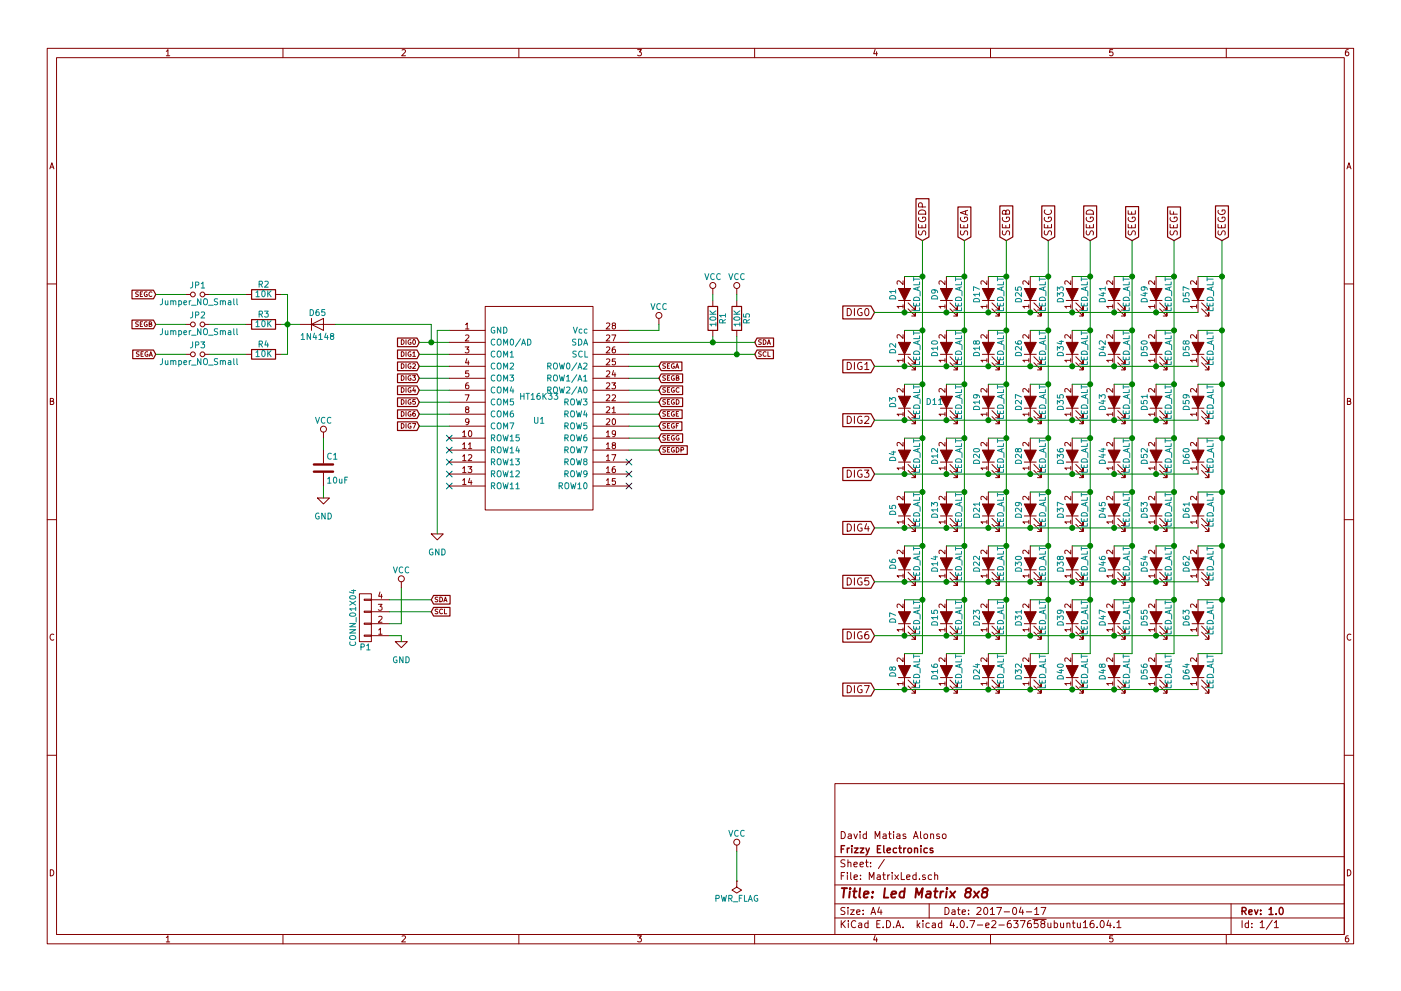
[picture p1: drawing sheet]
EESchema Schematic File Version 2
LIBS:power
LIBS:device
LIBS:transistors
LIBS:conn
LIBS:linear
LIBS:regul
LIBS:74xx
LIBS:cmos4000
LIBS:adc-dac
LIBS:memory
LIBS:xilinx
LIBS:microcontrollers
LIBS:dsp
LIBS:microchip
LIBS:analog_switches
LIBS:motorola
LIBS:texas
LIBS:intel
LIBS:audio
LIBS:interface
LIBS:digital-audio
LIBS:philips
LIBS:display
LIBS:cypress
LIBS:siliconi
LIBS:opto
LIBS:atmel
LIBS:contrib
LIBS:valves
LIBS:74xgxx
LIBS:ac-dc
LIBS:actel
LIBS:allegro
LIBS:Altera
LIBS:analog_devices
LIBS:battery_management
LIBS:bbd
LIBS:bosch
LIBS:brooktre
LIBS:cmos_ieee
LIBS:dc-dc
LIBS:diode
LIBS:elec-unifil
LIBS:ESD_Protection
LIBS:ftdi
LIBS:gennum
LIBS:graphic
LIBS:hc11
LIBS:ir
LIBS:L9110
LIBS:Lattice
LIBS:logo
LIBS:maxim
LIBS:mechanical
LIBS:microchip_dspic33dsc
LIBS:microchip_pic10mcu
LIBS:microchip_pic12mcu
LIBS:microchip_pic16mcu
LIBS:microchip_pic18mcu
LIBS:microchip_pic32mcu
LIBS:motor_drivers
LIBS:motors
LIBS:msp430
LIBS:nordicsemi
LIBS:nxp_armmcu
LIBS:onsemi
LIBS:Oscillators
LIBS:powerint
LIBS:Power_Management
LIBS:pspice
LIBS:references
LIBS:relays
LIBS:rfcom
LIBS:sensors
LIBS:silabs
LIBS:stm8
LIBS:stm32
LIBS:supertex
LIBS:switches
LIBS:transf
LIBS:ttl_ieee
LIBS:video
LIBS:wiznet
LIBS:Worldsemi
LIBS:Xicor
LIBS:zetex
LIBS:Zilog
LIBS:max
LIBS:LargeKickstarter
LIBS:MatrixLed-cache
EELAYER 25 0
EELAYER END
$Descr A4 11693 8268
encoding utf-8
Sheet 1 1
Title "Led Matrix 8x8"
Date "2017-04-17"
Rev "1.0"
Comp "Frizzy Electronics"
Comment1 "David Matias Alonso"
Comment2 ""
Comment3 ""
Comment4 ""
$EndDescr
$Comp
L LED_ALT D1
U 1 1
P 7550 2450
F 0 "D1" H 7550 2550 50  0000 C CNN
F 1 "LED_ALT" H 7550 2350 50  0000 C CNN
F 2 "lib_fp:LED_0603" H 7550 2450 50  0001 C CNN
F 3 "" H 7550 2450 50  0001 C CNN
	1    7550 2450
	0    -1   -1   0   
$EndComp
$Comp
L LED_ALT D9
U 1 1
P 7900 2450
F 0 "D9" H 7900 2550 50  0000 C CNN
F 1 "LED_ALT" H 7900 2350 50  0000 C CNN
F 2 "lib_fp:LED_0603" H 7900 2450 50  0001 C CNN
F 3 "" H 7900 2450 50  0001 C CNN
	1    7900 2450
	0    -1   -1   0   
$EndComp
$Comp
L LED_ALT D17
U 1 1
P 8250 2450
F 0 "D17" H 8250 2550 50  0000 C CNN
F 1 "LED_ALT" H 8250 2350 50  0000 C CNN
F 2 "lib_fp:LED_0603" H 8250 2450 50  0001 C CNN
F 3 "" H 8250 2450 50  0001 C CNN
	1    8250 2450
	0    -1   -1   0   
$EndComp
$Comp
L LED_ALT D25
U 1 1
P 8600 2450
F 0 "D25" H 8600 2550 50  0000 C CNN
F 1 "LED_ALT" H 8600 2350 50  0000 C CNN
F 2 "lib_fp:LED_0603" H 8600 2450 50  0001 C CNN
F 3 "" H 8600 2450 50  0001 C CNN
	1    8600 2450
	0    -1   -1   0   
$EndComp
$Comp
L LED_ALT D33
U 1 1
P 8950 2450
F 0 "D33" H 8950 2550 50  0000 C CNN
F 1 "LED_ALT" H 8950 2350 50  0000 C CNN
F 2 "lib_fp:LED_0603" H 8950 2450 50  0001 C CNN
F 3 "" H 8950 2450 50  0001 C CNN
	1    8950 2450
	0    -1   -1   0   
$EndComp
$Comp
L LED_ALT D41
U 1 1
P 9300 2450
F 0 "D41" H 9300 2550 50  0000 C CNN
F 1 "LED_ALT" H 9300 2350 50  0000 C CNN
F 2 "lib_fp:LED_0603" H 9300 2450 50  0001 C CNN
F 3 "" H 9300 2450 50  0001 C CNN
	1    9300 2450
	0    -1   -1   0   
$EndComp
$Comp
L LED_ALT D49
U 1 1
P 9650 2450
F 0 "D49" H 9650 2550 50  0000 C CNN
F 1 "LED_ALT" H 9650 2350 50  0000 C CNN
F 2 "lib_fp:LED_0603" H 9650 2450 50  0001 C CNN
F 3 "" H 9650 2450 50  0001 C CNN
	1    9650 2450
	0    -1   -1   0   
$EndComp
$Comp
L LED_ALT D57
U 1 1
P 10000 2450
F 0 "D57" H 10000 2550 50  0000 C CNN
F 1 "LED_ALT" H 10000 2350 50  0000 C CNN
F 2 "lib_fp:LED_0603" H 10000 2450 50  0001 C CNN
F 3 "" H 10000 2450 50  0001 C CNN
	1    10000 2450
	0    -1   -1   0   
$EndComp
$Comp
L LED_ALT D2
U 1 1
P 7550 2900
F 0 "D2" H 7550 3000 50  0000 C CNN
F 1 "LED_ALT" H 7550 2800 50  0000 C CNN
F 2 "lib_fp:LED_0603" H 7550 2900 50  0001 C CNN
F 3 "" H 7550 2900 50  0001 C CNN
	1    7550 2900
	0    -1   -1   0   
$EndComp
$Comp
L LED_ALT D10
U 1 1
P 7900 2900
F 0 "D10" H 7900 3000 50  0000 C CNN
F 1 "LED_ALT" H 7900 2800 50  0000 C CNN
F 2 "lib_fp:LED_0603" H 7900 2900 50  0001 C CNN
F 3 "" H 7900 2900 50  0001 C CNN
	1    7900 2900
	0    -1   -1   0   
$EndComp
$Comp
L LED_ALT D18
U 1 1
P 8250 2900
F 0 "D18" H 8250 3000 50  0000 C CNN
F 1 "LED_ALT" H 8250 2800 50  0000 C CNN
F 2 "lib_fp:LED_0603" H 8250 2900 50  0001 C CNN
F 3 "" H 8250 2900 50  0001 C CNN
	1    8250 2900
	0    -1   -1   0   
$EndComp
$Comp
L LED_ALT D26
U 1 1
P 8600 2900
F 0 "D26" H 8600 3000 50  0000 C CNN
F 1 "LED_ALT" H 8600 2800 50  0000 C CNN
F 2 "lib_fp:LED_0603" H 8600 2900 50  0001 C CNN
F 3 "" H 8600 2900 50  0001 C CNN
	1    8600 2900
	0    -1   -1   0   
$EndComp
$Comp
L LED_ALT D34
U 1 1
P 8950 2900
F 0 "D34" H 8950 3000 50  0000 C CNN
F 1 "LED_ALT" H 8950 2800 50  0000 C CNN
F 2 "lib_fp:LED_0603" H 8950 2900 50  0001 C CNN
F 3 "" H 8950 2900 50  0001 C CNN
	1    8950 2900
	0    -1   -1   0   
$EndComp
$Comp
L LED_ALT D42
U 1 1
P 9300 2900
F 0 "D42" H 9300 3000 50  0000 C CNN
F 1 "LED_ALT" H 9300 2800 50  0000 C CNN
F 2 "lib_fp:LED_0603" H 9300 2900 50  0001 C CNN
F 3 "" H 9300 2900 50  0001 C CNN
	1    9300 2900
	0    -1   -1   0   
$EndComp
$Comp
L LED_ALT D50
U 1 1
P 9650 2900
F 0 "D50" H 9650 3000 50  0000 C CNN
F 1 "LED_ALT" H 9650 2800 50  0000 C CNN
F 2 "lib_fp:LED_0603" H 9650 2900 50  0001 C CNN
F 3 "" H 9650 2900 50  0001 C CNN
	1    9650 2900
	0    -1   -1   0   
$EndComp
$Comp
L LED_ALT D58
U 1 1
P 10000 2900
F 0 "D58" H 10000 3000 50  0000 C CNN
F 1 "LED_ALT" H 10000 2800 50  0000 C CNN
F 2 "lib_fp:LED_0603" H 10000 2900 50  0001 C CNN
F 3 "" H 10000 2900 50  0001 C CNN
	1    10000 2900
	0    -1   -1   0   
$EndComp
$Comp
L LED_ALT D3
U 1 1
P 7550 3350
F 0 "D3" H 7550 3450 50  0000 C CNN
F 1 "LED_ALT" H 7550 3250 50  0000 C CNN
F 2 "lib_fp:LED_0603" H 7550 3350 50  0001 C CNN
F 3 "" H 7550 3350 50  0001 C CNN
	1    7550 3350
	0    -1   -1   0   
$EndComp
$Comp
L LED_ALT D11
U 1 1
P 7900 3350
F 0 "D11" V 7900 3450 50  0000 C CNN
F 1 "LED_ALT" H 7900 3250 50  0000 C CNN
F 2 "lib_fp:LED_0603" H 7900 3350 50  0001 C CNN
F 3 "" H 7900 3350 50  0001 C CNN
	1    7900 3350
	0    -1   -1   0   
$EndComp
$Comp
L LED_ALT D19
U 1 1
P 8250 3350
F 0 "D19" H 8250 3450 50  0000 C CNN
F 1 "LED_ALT" H 8250 3250 50  0000 C CNN
F 2 "lib_fp:LED_0603" H 8250 3350 50  0001 C CNN
F 3 "" H 8250 3350 50  0001 C CNN
	1    8250 3350
	0    -1   -1   0   
$EndComp
$Comp
L LED_ALT D27
U 1 1
P 8600 3350
F 0 "D27" H 8600 3450 50  0000 C CNN
F 1 "LED_ALT" H 8600 3250 50  0000 C CNN
F 2 "lib_fp:LED_0603" H 8600 3350 50  0001 C CNN
F 3 "" H 8600 3350 50  0001 C CNN
	1    8600 3350
	0    -1   -1   0   
$EndComp
$Comp
L LED_ALT D35
U 1 1
P 8950 3350
F 0 "D35" H 8950 3450 50  0000 C CNN
F 1 "LED_ALT" H 8950 3250 50  0000 C CNN
F 2 "lib_fp:LED_0603" H 8950 3350 50  0001 C CNN
F 3 "" H 8950 3350 50  0001 C CNN
	1    8950 3350
	0    -1   -1   0   
$EndComp
$Comp
L LED_ALT D43
U 1 1
P 9300 3350
F 0 "D43" H 9300 3450 50  0000 C CNN
F 1 "LED_ALT" H 9300 3250 50  0000 C CNN
F 2 "lib_fp:LED_0603" H 9300 3350 50  0001 C CNN
F 3 "" H 9300 3350 50  0001 C CNN
	1    9300 3350
	0    -1   -1   0   
$EndComp
$Comp
L LED_ALT D51
U 1 1
P 9650 3350
F 0 "D51" H 9650 3450 50  0000 C CNN
F 1 "LED_ALT" H 9650 3250 50  0000 C CNN
F 2 "lib_fp:LED_0603" H 9650 3350 50  0001 C CNN
F 3 "" H 9650 3350 50  0001 C CNN
	1    9650 3350
	0    -1   -1   0   
$EndComp
$Comp
L LED_ALT D59
U 1 1
P 10000 3350
F 0 "D59" H 10000 3450 50  0000 C CNN
F 1 "LED_ALT" H 10000 3250 50  0000 C CNN
F 2 "lib_fp:LED_0603" H 10000 3350 50  0001 C CNN
F 3 "" H 10000 3350 50  0001 C CNN
	1    10000 3350
	0    -1   -1   0   
$EndComp
$Comp
L LED_ALT D4
U 1 1
P 7550 3800
F 0 "D4" H 7550 3900 50  0000 C CNN
F 1 "LED_ALT" H 7550 3700 50  0000 C CNN
F 2 "lib_fp:LED_0603" H 7550 3800 50  0001 C CNN
F 3 "" H 7550 3800 50  0001 C CNN
	1    7550 3800
	0    -1   -1   0   
$EndComp
$Comp
L LED_ALT D12
U 1 1
P 7900 3800
F 0 "D12" H 7900 3900 50  0000 C CNN
F 1 "LED_ALT" H 7900 3700 50  0000 C CNN
F 2 "lib_fp:LED_0603" H 7900 3800 50  0001 C CNN
F 3 "" H 7900 3800 50  0001 C CNN
	1    7900 3800
	0    -1   -1   0   
$EndComp
$Comp
L LED_ALT D20
U 1 1
P 8250 3800
F 0 "D20" H 8250 3900 50  0000 C CNN
F 1 "LED_ALT" H 8250 3700 50  0000 C CNN
F 2 "lib_fp:LED_0603" H 8250 3800 50  0001 C CNN
F 3 "" H 8250 3800 50  0001 C CNN
	1    8250 3800
	0    -1   -1   0   
$EndComp
$Comp
L LED_ALT D28
U 1 1
P 8600 3800
F 0 "D28" H 8600 3900 50  0000 C CNN
F 1 "LED_ALT" H 8600 3700 50  0000 C CNN
F 2 "lib_fp:LED_0603" H 8600 3800 50  0001 C CNN
F 3 "" H 8600 3800 50  0001 C CNN
	1    8600 3800
	0    -1   -1   0   
$EndComp
$Comp
L LED_ALT D36
U 1 1
P 8950 3800
F 0 "D36" H 8950 3900 50  0000 C CNN
F 1 "LED_ALT" H 8950 3700 50  0000 C CNN
F 2 "lib_fp:LED_0603" H 8950 3800 50  0001 C CNN
F 3 "" H 8950 3800 50  0001 C CNN
	1    8950 3800
	0    -1   -1   0   
$EndComp
$Comp
L LED_ALT D44
U 1 1
P 9300 3800
F 0 "D44" H 9300 3900 50  0000 C CNN
F 1 "LED_ALT" H 9300 3700 50  0000 C CNN
F 2 "lib_fp:LED_0603" H 9300 3800 50  0001 C CNN
F 3 "" H 9300 3800 50  0001 C CNN
	1    9300 3800
	0    -1   -1   0   
$EndComp
$Comp
L LED_ALT D52
U 1 1
P 9650 3800
F 0 "D52" H 9650 3900 50  0000 C CNN
F 1 "LED_ALT" H 9650 3700 50  0000 C CNN
F 2 "lib_fp:LED_0603" H 9650 3800 50  0001 C CNN
F 3 "" H 9650 3800 50  0001 C CNN
	1    9650 3800
	0    -1   -1   0   
$EndComp
$Comp
L LED_ALT D60
U 1 1
P 10000 3800
F 0 "D60" H 10000 3900 50  0000 C CNN
F 1 "LED_ALT" H 10000 3700 50  0000 C CNN
F 2 "lib_fp:LED_0603" H 10000 3800 50  0001 C CNN
F 3 "" H 10000 3800 50  0001 C CNN
	1    10000 3800
	0    -1   -1   0   
$EndComp
$Comp
L LED_ALT D5
U 1 1
P 7550 4250
F 0 "D5" H 7550 4350 50  0000 C CNN
F 1 "LED_ALT" H 7550 4150 50  0000 C CNN
F 2 "lib_fp:LED_0603" H 7550 4250 50  0001 C CNN
F 3 "" H 7550 4250 50  0001 C CNN
	1    7550 4250
	0    -1   -1   0   
$EndComp
$Comp
L LED_ALT D13
U 1 1
P 7900 4250
F 0 "D13" H 7900 4350 50  0000 C CNN
F 1 "LED_ALT" H 7900 4150 50  0000 C CNN
F 2 "lib_fp:LED_0603" H 7900 4250 50  0001 C CNN
F 3 "" H 7900 4250 50  0001 C CNN
	1    7900 4250
	0    -1   -1   0   
$EndComp
$Comp
L LED_ALT D21
U 1 1
P 8250 4250
F 0 "D21" H 8250 4350 50  0000 C CNN
F 1 "LED_ALT" H 8250 4150 50  0000 C CNN
F 2 "lib_fp:LED_0603" H 8250 4250 50  0001 C CNN
F 3 "" H 8250 4250 50  0001 C CNN
	1    8250 4250
	0    -1   -1   0   
$EndComp
$Comp
L LED_ALT D29
U 1 1
P 8600 4250
F 0 "D29" H 8600 4350 50  0000 C CNN
F 1 "LED_ALT" H 8600 4150 50  0000 C CNN
F 2 "lib_fp:LED_0603" H 8600 4250 50  0001 C CNN
F 3 "" H 8600 4250 50  0001 C CNN
	1    8600 4250
	0    -1   -1   0   
$EndComp
$Comp
L LED_ALT D37
U 1 1
P 8950 4250
F 0 "D37" H 8950 4350 50  0000 C CNN
F 1 "LED_ALT" H 8950 4150 50  0000 C CNN
F 2 "lib_fp:LED_0603" H 8950 4250 50  0001 C CNN
F 3 "" H 8950 4250 50  0001 C CNN
	1    8950 4250
	0    -1   -1   0   
$EndComp
$Comp
L LED_ALT D45
U 1 1
P 9300 4250
F 0 "D45" H 9300 4350 50  0000 C CNN
F 1 "LED_ALT" H 9300 4150 50  0000 C CNN
F 2 "lib_fp:LED_0603" H 9300 4250 50  0001 C CNN
F 3 "" H 9300 4250 50  0001 C CNN
	1    9300 4250
	0    -1   -1   0   
$EndComp
$Comp
L LED_ALT D53
U 1 1
P 9650 4250
F 0 "D53" H 9650 4350 50  0000 C CNN
F 1 "LED_ALT" H 9650 4150 50  0000 C CNN
F 2 "lib_fp:LED_0603" H 9650 4250 50  0001 C CNN
F 3 "" H 9650 4250 50  0001 C CNN
	1    9650 4250
	0    -1   -1   0   
$EndComp
$Comp
L LED_ALT D61
U 1 1
P 10000 4250
F 0 "D61" H 10000 4350 50  0000 C CNN
F 1 "LED_ALT" H 10000 4150 50  0000 C CNN
F 2 "lib_fp:LED_0603" H 10000 4250 50  0001 C CNN
F 3 "" H 10000 4250 50  0001 C CNN
	1    10000 4250
	0    -1   -1   0   
$EndComp
$Comp
L LED_ALT D6
U 1 1
P 7550 4700
F 0 "D6" H 7550 4800 50  0000 C CNN
F 1 "LED_ALT" H 7550 4600 50  0000 C CNN
F 2 "lib_fp:LED_0603" H 7550 4700 50  0001 C CNN
F 3 "" H 7550 4700 50  0001 C CNN
	1    7550 4700
	0    -1   -1   0   
$EndComp
$Comp
L LED_ALT D14
U 1 1
P 7900 4700
F 0 "D14" H 7900 4800 50  0000 C CNN
F 1 "LED_ALT" H 7900 4600 50  0000 C CNN
F 2 "lib_fp:LED_0603" H 7900 4700 50  0001 C CNN
F 3 "" H 7900 4700 50  0001 C CNN
	1    7900 4700
	0    -1   -1   0   
$EndComp
$Comp
L LED_ALT D22
U 1 1
P 8250 4700
F 0 "D22" H 8250 4800 50  0000 C CNN
F 1 "LED_ALT" H 8250 4600 50  0000 C CNN
F 2 "lib_fp:LED_0603" H 8250 4700 50  0001 C CNN
F 3 "" H 8250 4700 50  0001 C CNN
	1    8250 4700
	0    -1   -1   0   
$EndComp
$Comp
L LED_ALT D30
U 1 1
P 8600 4700
F 0 "D30" H 8600 4800 50  0000 C CNN
F 1 "LED_ALT" H 8600 4600 50  0000 C CNN
F 2 "lib_fp:LED_0603" H 8600 4700 50  0001 C CNN
F 3 "" H 8600 4700 50  0001 C CNN
	1    8600 4700
	0    -1   -1   0   
$EndComp
$Comp
L LED_ALT D38
U 1 1
P 8950 4700
F 0 "D38" H 8950 4800 50  0000 C CNN
F 1 "LED_ALT" H 8950 4600 50  0000 C CNN
F 2 "lib_fp:LED_0603" H 8950 4700 50  0001 C CNN
F 3 "" H 8950 4700 50  0001 C CNN
	1    8950 4700
	0    -1   -1   0   
$EndComp
$Comp
L LED_ALT D46
U 1 1
P 9300 4700
F 0 "D46" H 9300 4800 50  0000 C CNN
F 1 "LED_ALT" H 9300 4600 50  0000 C CNN
F 2 "lib_fp:LED_0603" H 9300 4700 50  0001 C CNN
F 3 "" H 9300 4700 50  0001 C CNN
	1    9300 4700
	0    -1   -1   0   
$EndComp
$Comp
L LED_ALT D54
U 1 1
P 9650 4700
F 0 "D54" H 9650 4800 50  0000 C CNN
F 1 "LED_ALT" H 9650 4600 50  0000 C CNN
F 2 "lib_fp:LED_0603" H 9650 4700 50  0001 C CNN
F 3 "" H 9650 4700 50  0001 C CNN
	1    9650 4700
	0    -1   -1   0   
$EndComp
$Comp
L LED_ALT D62
U 1 1
P 10000 4700
F 0 "D62" H 10000 4800 50  0000 C CNN
F 1 "LED_ALT" H 10000 4600 50  0000 C CNN
F 2 "lib_fp:LED_0603" H 10000 4700 50  0001 C CNN
F 3 "" H 10000 4700 50  0001 C CNN
	1    10000 4700
	0    -1   -1   0   
$EndComp
$Comp
L LED_ALT D7
U 1 1
P 7550 5150
F 0 "D7" H 7550 5250 50  0000 C CNN
F 1 "LED_ALT" H 7550 5050 50  0000 C CNN
F 2 "lib_fp:LED_0603" H 7550 5150 50  0001 C CNN
F 3 "" H 7550 5150 50  0001 C CNN
	1    7550 5150
	0    -1   -1   0   
$EndComp
$Comp
L LED_ALT D15
U 1 1
P 7900 5150
F 0 "D15" H 7900 5250 50  0000 C CNN
F 1 "LED_ALT" H 7900 5050 50  0000 C CNN
F 2 "lib_fp:LED_0603" H 7900 5150 50  0001 C CNN
F 3 "" H 7900 5150 50  0001 C CNN
	1    7900 5150
	0    -1   -1   0   
$EndComp
$Comp
L LED_ALT D23
U 1 1
P 8250 5150
F 0 "D23" H 8250 5250 50  0000 C CNN
F 1 "LED_ALT" H 8250 5050 50  0000 C CNN
F 2 "lib_fp:LED_0603" H 8250 5150 50  0001 C CNN
F 3 "" H 8250 5150 50  0001 C CNN
	1    8250 5150
	0    -1   -1   0   
$EndComp
$Comp
L LED_ALT D31
U 1 1
P 8600 5150
F 0 "D31" H 8600 5250 50  0000 C CNN
F 1 "LED_ALT" H 8600 5050 50  0000 C CNN
F 2 "lib_fp:LED_0603" H 8600 5150 50  0001 C CNN
F 3 "" H 8600 5150 50  0001 C CNN
	1    8600 5150
	0    -1   -1   0   
$EndComp
$Comp
L LED_ALT D39
U 1 1
P 8950 5150
F 0 "D39" H 8950 5250 50  0000 C CNN
F 1 "LED_ALT" H 8950 5050 50  0000 C CNN
F 2 "lib_fp:LED_0603" H 8950 5150 50  0001 C CNN
F 3 "" H 8950 5150 50  0001 C CNN
	1    8950 5150
	0    -1   -1   0   
$EndComp
$Comp
L LED_ALT D47
U 1 1
P 9300 5150
F 0 "D47" H 9300 5250 50  0000 C CNN
F 1 "LED_ALT" H 9300 5050 50  0000 C CNN
F 2 "lib_fp:LED_0603" H 9300 5150 50  0001 C CNN
F 3 "" H 9300 5150 50  0001 C CNN
	1    9300 5150
	0    -1   -1   0   
$EndComp
$Comp
L LED_ALT D55
U 1 1
P 9650 5150
F 0 "D55" H 9650 5250 50  0000 C CNN
F 1 "LED_ALT" H 9650 5050 50  0000 C CNN
F 2 "lib_fp:LED_0603" H 9650 5150 50  0001 C CNN
F 3 "" H 9650 5150 50  0001 C CNN
	1    9650 5150
	0    -1   -1   0   
$EndComp
$Comp
L LED_ALT D63
U 1 1
P 10000 5150
F 0 "D63" H 10000 5250 50  0000 C CNN
F 1 "LED_ALT" H 10000 5050 50  0000 C CNN
F 2 "lib_fp:LED_0603" H 10000 5150 50  0001 C CNN
F 3 "" H 10000 5150 50  0001 C CNN
	1    10000 5150
	0    -1   -1   0   
$EndComp
$Comp
L LED_ALT D8
U 1 1
P 7550 5600
F 0 "D8" H 7550 5700 50  0000 C CNN
F 1 "LED_ALT" H 7550 5500 50  0000 C CNN
F 2 "lib_fp:LED_0603" H 7550 5600 50  0001 C CNN
F 3 "" H 7550 5600 50  0001 C CNN
	1    7550 5600
	0    -1   -1   0   
$EndComp
$Comp
L LED_ALT D16
U 1 1
P 7900 5600
F 0 "D16" H 7900 5700 50  0000 C CNN
F 1 "LED_ALT" H 7900 5500 50  0000 C CNN
F 2 "lib_fp:LED_0603" H 7900 5600 50  0001 C CNN
F 3 "" H 7900 5600 50  0001 C CNN
	1    7900 5600
	0    -1   -1   0   
$EndComp
$Comp
L LED_ALT D24
U 1 1
P 8250 5600
F 0 "D24" H 8250 5700 50  0000 C CNN
F 1 "LED_ALT" H 8250 5500 50  0000 C CNN
F 2 "lib_fp:LED_0603" H 8250 5600 50  0001 C CNN
F 3 "" H 8250 5600 50  0001 C CNN
	1    8250 5600
	0    -1   -1   0   
$EndComp
$Comp
L LED_ALT D32
U 1 1
P 8600 5600
F 0 "D32" H 8600 5700 50  0000 C CNN
F 1 "LED_ALT" H 8600 5500 50  0000 C CNN
F 2 "lib_fp:LED_0603" H 8600 5600 50  0001 C CNN
F 3 "" H 8600 5600 50  0001 C CNN
	1    8600 5600
	0    -1   -1   0   
$EndComp
$Comp
L LED_ALT D40
U 1 1
P 8950 5600
F 0 "D40" H 8950 5700 50  0000 C CNN
F 1 "LED_ALT" H 8950 5500 50  0000 C CNN
F 2 "lib_fp:LED_0603" H 8950 5600 50  0001 C CNN
F 3 "" H 8950 5600 50  0001 C CNN
	1    8950 5600
	0    -1   -1   0   
$EndComp
$Comp
L LED_ALT D48
U 1 1
P 9300 5600
F 0 "D48" H 9300 5700 50  0000 C CNN
F 1 "LED_ALT" H 9300 5500 50  0000 C CNN
F 2 "lib_fp:LED_0603" H 9300 5600 50  0001 C CNN
F 3 "" H 9300 5600 50  0001 C CNN
	1    9300 5600
	0    -1   -1   0   
$EndComp
$Comp
L LED_ALT D56
U 1 1
P 9650 5600
F 0 "D56" H 9650 5700 50  0000 C CNN
F 1 "LED_ALT" H 9650 5500 50  0000 C CNN
F 2 "lib_fp:LED_0603" H 9650 5600 50  0001 C CNN
F 3 "" H 9650 5600 50  0001 C CNN
	1    9650 5600
	0    -1   -1   0   
$EndComp
$Comp
L LED_ALT D64
U 1 1
P 10000 5600
F 0 "D64" H 10000 5700 50  0000 C CNN
F 1 "LED_ALT" H 10000 5500 50  0000 C CNN
F 2 "lib_fp:LED_0603" H 10000 5600 50  0001 C CNN
F 3 "" H 10000 5600 50  0001 C CNN
	1    10000 5600
	0    -1   -1   0   
$EndComp
Text GLabel 7700 2000 1    60   Input ~ 0
SEGDP
Text GLabel 8050 2000 1    60   Input ~ 0
SEGA
Text GLabel 8400 2000 1    60   Input ~ 0
SEGB
Text GLabel 8750 2000 1    60   Input ~ 0
SEGC
Text GLabel 9100 2000 1    60   Input ~ 0
SEGD
Text GLabel 9450 2000 1    60   Input ~ 0
SEGE
Text GLabel 9800 2000 1    60   Input ~ 0
SEGF
Text GLabel 10200 2000 1    60   Input ~ 0
SEGG
Text GLabel 7300 2600 0    60   Input ~ 0
DIG0
Text GLabel 7300 3050 0    60   Input ~ 0
DIG1
Text GLabel 7300 3500 0    60   Input ~ 0
DIG2
Text GLabel 7300 3950 0    60   Input ~ 0
DIG3
Text GLabel 7300 4400 0    60   Input ~ 0
DIG4
Text GLabel 7300 4850 0    60   Input ~ 0
DIG5
Text GLabel 7300 5300 0    60   Input ~ 0
DIG6
Text GLabel 7300 5750 0    60   Input ~ 0
DIG7
Text GLabel 5500 3050 2    39   Input ~ 0
SEGA
Text GLabel 5500 3550 2    39   Input ~ 0
SEGF
Text GLabel 5500 3150 2    39   Input ~ 0
SEGB
Text GLabel 5500 3650 2    39   Input ~ 0
SEGG
Text GLabel 5500 3250 2    39   Input ~ 0
SEGC
Text GLabel 5500 3450 2    39   Input ~ 0
SEGE
Text GLabel 5500 3750 2    39   Input ~ 0
SEGDP
Text GLabel 5500 3350 2    39   Input ~ 0
SEGD
Text GLabel 3500 2850 0    39   Input ~ 0
DIG0
Text GLabel 3500 3250 0    39   Input ~ 0
DIG4
Text GLabel 3500 3450 0    39   Input ~ 0
DIG6
Text GLabel 3500 3050 0    39   Input ~ 0
DIG2
Text GLabel 3500 3150 0    39   Input ~ 0
DIG3
Text GLabel 3500 3550 0    39   Input ~ 0
DIG7
Text GLabel 3500 3350 0    39   Input ~ 0
DIG5
Text GLabel 3500 2950 0    39   Input ~ 0
DIG1
$Comp
L R R1
U 1 1
P 5950 2650
F 0 "R1" V 6030 2650 50  0000 C CNN
F 1 "10K" V 5950 2650 50  0000 C CNN
F 2 "lib_fp:R_0805" V 5880 2650 50  0001 C CNN
F 3 "" H 5950 2650 50  0001 C CNN
	1    5950 2650
	1    0    0    -1  
$EndComp
$Comp
L GND #PWR01
U 1 1
P 3650 4450
F 0 "#PWR01" H 3650 4200 50  0001 C CNN
F 1 "GND" H 3650 4300 50  0000 C CNN
F 2 "" H 3650 4450 50  0001 C CNN
F 3 "" H 3650 4450 50  0001 C CNN
	1    3650 4450
	1    0    0    -1  
$EndComp
$Comp
L VCC #PWR02
U 1 1
P 5500 2700
F 0 "#PWR02" H 5500 2550 50  0001 C CNN
F 1 "VCC" H 5500 2850 50  0000 C CNN
F 2 "" H 5500 2700 50  0001 C CNN
F 3 "" H 5500 2700 50  0001 C CNN
	1    5500 2700
	1    0    0    -1  
$EndComp
$Comp
L PWR_FLAG #FLG03
U 1 1
P 6150 7350
F 0 "#FLG03" H 6150 7425 50  0001 C CNN
F 1 "PWR_FLAG" H 6150 7500 50  0000 C CNN
F 2 "" H 6150 7350 50  0001 C CNN
F 3 "" H 6150 7350 50  0001 C CNN
	1    6150 7350
	-1   0    0    1   
$EndComp
$Comp
L VCC #PWR04
U 1 1
P 6150 7100
F 0 "#PWR04" H 6150 6950 50  0001 C CNN
F 1 "VCC" H 6150 7250 50  0000 C CNN
F 2 "" H 6150 7100 50  0001 C CNN
F 3 "" H 6150 7100 50  0001 C CNN
	1    6150 7100
	1    0    0    -1  
$EndComp
$Comp
L HT16K33 U1
U 1 1
P 4500 3400
F 0 "U1" H 4500 3300 50  0000 C CNN
F 1 "HT16K33" H 4500 3500 50  0000 C CNN
F 2 "lib_fp:SOIC-28W_7.5x17.9mm_Pitch1.27mm" H 4500 3400 50  0001 C CNN
F 3 "DOCUMENTATION" H 4500 3400 50  0001 C CNN
	1    4500 3400
	1    0    0    -1  
$EndComp
NoConn ~ 5250 3850
NoConn ~ 5250 3950
NoConn ~ 5250 4050
NoConn ~ 3750 4050
Text GLabel 6300 2850 2    39   Input ~ 0
SDA
Text GLabel 6300 2950 2    39   Input ~ 0
SCL
NoConn ~ 3750 3950
NoConn ~ 3750 3850
NoConn ~ 3750 3750
NoConn ~ 3750 3650
$Comp
L R R5
U 1 1
P 6150 2650
F 0 "R5" V 6230 2650 50  0000 C CNN
F 1 "10K" V 6150 2650 50  0000 C CNN
F 2 "lib_fp:R_0805" V 6080 2650 50  0001 C CNN
F 3 "" H 6150 2650 50  0001 C CNN
	1    6150 2650
	1    0    0    -1  
$EndComp
Wire Wire Line
	7300 2600 10000 2600
Connection ~ 7900 2600
Connection ~ 8250 2600
Connection ~ 8600 2600
Connection ~ 8950 2600
Connection ~ 9300 2600
Connection ~ 9650 2600
Wire Wire Line
	7300 3050 10000 3050
Connection ~ 7900 3050
Connection ~ 8250 3050
Connection ~ 8600 3050
Connection ~ 8950 3050
Connection ~ 9300 3050
Connection ~ 9650 3050
Wire Wire Line
	7300 3500 10000 3500
Connection ~ 7900 3500
Connection ~ 8250 3500
Connection ~ 8600 3500
Connection ~ 8950 3500
Connection ~ 9300 3500
Connection ~ 9650 3500
Wire Wire Line
	7300 3950 10000 3950
Connection ~ 7900 3950
Connection ~ 8250 3950
Connection ~ 8600 3950
Connection ~ 8950 3950
Connection ~ 9300 3950
Connection ~ 9650 3950
Wire Wire Line
	7300 4400 10000 4400
Connection ~ 7900 4400
Connection ~ 8250 4400
Connection ~ 8600 4400
Connection ~ 8950 4400
Connection ~ 9300 4400
Connection ~ 9650 4400
Wire Wire Line
	7300 4850 10000 4850
Connection ~ 7900 4850
Connection ~ 8250 4850
Connection ~ 8600 4850
Connection ~ 8950 4850
Connection ~ 9300 4850
Connection ~ 9650 4850
Wire Wire Line
	7300 5300 10000 5300
Connection ~ 7900 5300
Connection ~ 8250 5300
Connection ~ 8600 5300
Connection ~ 8950 5300
Connection ~ 9300 5300
Connection ~ 9650 5300
Wire Wire Line
	7300 5750 10000 5750
Connection ~ 7900 5750
Connection ~ 8250 5750
Connection ~ 8600 5750
Connection ~ 8950 5750
Connection ~ 9300 5750
Connection ~ 9650 5750
Connection ~ 7550 5750
Connection ~ 7550 5300
Connection ~ 7550 4850
Connection ~ 7550 4400
Connection ~ 7550 3950
Connection ~ 7550 3500
Connection ~ 7550 3050
Connection ~ 7550 2600
Wire Wire Line
	10200 5450 10200 2000
Wire Wire Line
	9800 5450 9800 2000
Wire Wire Line
	9450 5450 9450 2000
Wire Wire Line
	9100 5450 9100 2000
Wire Wire Line
	8750 5450 8750 2000
Wire Wire Line
	8400 5450 8400 2000
Wire Wire Line
	8050 5450 8050 2000
Wire Wire Line
	7700 5450 7700 2000
Wire Wire Line
	10000 5450 10200 5450
Wire Wire Line
	9650 5450 9800 5450
Wire Wire Line
	9300 5450 9450 5450
Wire Wire Line
	8950 5450 9100 5450
Wire Wire Line
	10000 4550 10200 4550
Connection ~ 10200 4550
Wire Wire Line
	9650 4550 9800 4550
Connection ~ 9800 4550
Wire Wire Line
	9300 4550 9450 4550
Connection ~ 9450 4550
Wire Wire Line
	8950 4550 9100 4550
Connection ~ 9100 4550
Wire Wire Line
	8950 4100 9100 4100
Connection ~ 9100 4100
Wire Wire Line
	9300 4100 9450 4100
Connection ~ 9450 4100
Wire Wire Line
	9650 4100 9800 4100
Connection ~ 9800 4100
Wire Wire Line
	10000 4100 10200 4100
Connection ~ 10200 4100
Wire Wire Line
	10000 3650 10200 3650
Connection ~ 10200 3650
Wire Wire Line
	9650 3650 9800 3650
Connection ~ 9800 3650
Wire Wire Line
	9300 3650 9450 3650
Connection ~ 9450 3650
Wire Wire Line
	8950 3200 9100 3200
Connection ~ 9100 3200
Wire Wire Line
	9300 3200 9450 3200
Connection ~ 9450 3200
Wire Wire Line
	9650 3200 9800 3200
Connection ~ 9800 3200
Wire Wire Line
	10000 3200 10200 3200
Connection ~ 10200 3200
Wire Wire Line
	10000 2750 10200 2750
Connection ~ 10200 2750
Wire Wire Line
	9650 2750 9800 2750
Connection ~ 9800 2750
Wire Wire Line
	9300 2750 9450 2750
Connection ~ 9450 2750
Wire Wire Line
	8950 2750 9100 2750
Connection ~ 9100 2750
Wire Wire Line
	8950 2300 9100 2300
Connection ~ 9100 2300
Wire Wire Line
	9300 2300 9450 2300
Connection ~ 9450 2300
Wire Wire Line
	9650 2300 9800 2300
Connection ~ 9800 2300
Wire Wire Line
	10000 2300 10200 2300
Connection ~ 10200 2300
Wire Wire Line
	8600 2300 8750 2300
Connection ~ 8750 2300
Wire Wire Line
	8250 2300 8400 2300
Connection ~ 8400 2300
Wire Wire Line
	7900 2300 8050 2300
Connection ~ 8050 2300
Wire Wire Line
	7550 2300 7700 2300
Connection ~ 7700 2300
Wire Wire Line
	7550 2750 7700 2750
Connection ~ 7700 2750
Wire Wire Line
	7900 2750 8050 2750
Connection ~ 8050 2750
Wire Wire Line
	8250 2750 8400 2750
Connection ~ 8400 2750
Wire Wire Line
	8600 2750 8750 2750
Connection ~ 8750 2750
Wire Wire Line
	8600 3200 8750 3200
Connection ~ 8750 3200
Wire Wire Line
	8250 3200 8400 3200
Connection ~ 8400 3200
Wire Wire Line
	7900 3200 8050 3200
Connection ~ 8050 3200
Wire Wire Line
	7900 3650 8050 3650
Connection ~ 8050 3650
Wire Wire Line
	8250 3650 8400 3650
Connection ~ 8400 3650
Wire Wire Line
	8600 3650 8750 3650
Connection ~ 8750 3650
Wire Wire Line
	8950 3650 9100 3650
Connection ~ 9100 3650
Wire Wire Line
	10000 5000 10200 5000
Connection ~ 10200 5000
Wire Wire Line
	9650 5000 9800 5000
Connection ~ 9800 5000
Wire Wire Line
	9300 5000 9450 5000
Connection ~ 9450 5000
Wire Wire Line
	8950 5000 9100 5000
Connection ~ 9100 5000
Wire Wire Line
	8600 5000 8750 5000
Connection ~ 8750 5000
Wire Wire Line
	8250 5000 8400 5000
Connection ~ 8400 5000
Wire Wire Line
	7900 5000 8050 5000
Connection ~ 8050 5000
Wire Wire Line
	7550 5000 7700 5000
Connection ~ 7700 5000
Wire Wire Line
	7550 5450 7700 5450
Wire Wire Line
	7900 5450 8050 5450
Wire Wire Line
	8250 5450 8400 5450
Wire Wire Line
	8600 5450 8750 5450
Wire Wire Line
	8600 4550 8750 4550
Connection ~ 8750 4550
Wire Wire Line
	8250 4550 8400 4550
Connection ~ 8400 4550
Wire Wire Line
	7900 4550 8050 4550
Connection ~ 8050 4550
Wire Wire Line
	7550 4550 7700 4550
Connection ~ 7700 4550
Wire Wire Line
	7550 3650 7700 3650
Connection ~ 7700 3650
Wire Wire Line
	7550 3200 7700 3200
Connection ~ 7700 3200
Wire Wire Line
	7550 4100 7700 4100
Connection ~ 7700 4100
Wire Wire Line
	7900 4100 8050 4100
Connection ~ 8050 4100
Wire Wire Line
	8250 4100 8400 4100
Connection ~ 8400 4100
Wire Wire Line
	8600 4100 8750 4100
Connection ~ 8750 4100
Wire Wire Line
	6150 7100 6150 7350
Wire Wire Line
	3750 2850 3500 2850
Wire Wire Line
	3750 2950 3500 2950
Wire Wire Line
	3750 3050 3500 3050
Wire Wire Line
	3750 3250 3500 3250
Wire Wire Line
	3750 3350 3500 3350
Wire Wire Line
	3750 3450 3500 3450
Wire Wire Line
	3750 3550 3500 3550
Wire Wire Line
	5250 3050 5500 3050
Wire Wire Line
	5250 3150 5500 3150
Wire Wire Line
	5250 3250 5500 3250
Wire Wire Line
	5250 3350 5500 3350
Wire Wire Line
	5250 3450 5500 3450
Wire Wire Line
	5250 3550 5500 3550
Wire Wire Line
	5250 3650 5500 3650
Wire Wire Line
	5250 3750 5500 3750
Wire Wire Line
	5250 2950 6300 2950
Wire Wire Line
	5250 2850 6300 2850
Wire Wire Line
	5250 2750 5500 2750
Wire Wire Line
	5500 2750 5500 2700
Wire Wire Line
	3750 2750 3650 2750
Wire Wire Line
	3650 2750 3650 4450
Wire Wire Line
	5950 2800 5950 2850
Connection ~ 5950 2850
Wire Wire Line
	6150 2800 6150 2950
Connection ~ 6150 2950
$Comp
L VCC #PWR05
U 1 1
P 5950 2450
F 0 "#PWR05" H 5950 2300 50  0001 C CNN
F 1 "VCC" H 5950 2600 50  0000 C CNN
F 2 "" H 5950 2450 50  0001 C CNN
F 3 "" H 5950 2450 50  0001 C CNN
	1    5950 2450
	1    0    0    -1  
$EndComp
$Comp
L VCC #PWR06
U 1 1
P 6150 2450
F 0 "#PWR06" H 6150 2300 50  0001 C CNN
F 1 "VCC" H 6150 2600 50  0000 C CNN
F 2 "" H 6150 2450 50  0001 C CNN
F 3 "" H 6150 2450 50  0001 C CNN
	1    6150 2450
	1    0    0    -1  
$EndComp
Wire Wire Line
	5950 2450 5950 2500
Wire Wire Line
	6150 2450 6150 2500
$Comp
L Jumper_NO_Small JP1
U 1 1
P 1650 2450
F 0 "JP1" H 1650 2530 50  0000 C CNN
F 1 "Jumper_NO_Small" H 1660 2390 50  0000 C CNN
F 2 "lib_fp:R_0805" H 1650 2450 50  0001 C CNN
F 3 "" H 1650 2450 50  0001 C CNN
	1    1650 2450
	1    0    0    -1  
$EndComp
$Comp
L Jumper_NO_Small JP2
U 1 1
P 1650 2700
F 0 "JP2" H 1650 2780 50  0000 C CNN
F 1 "Jumper_NO_Small" H 1660 2640 50  0000 C CNN
F 2 "lib_fp:R_0805" H 1650 2700 50  0001 C CNN
F 3 "" H 1650 2700 50  0001 C CNN
	1    1650 2700
	1    0    0    -1  
$EndComp
$Comp
L Jumper_NO_Small JP3
U 1 1
P 1650 2950
F 0 "JP3" H 1650 3030 50  0000 C CNN
F 1 "Jumper_NO_Small" H 1660 2890 50  0000 C CNN
F 2 "lib_fp:R_0805" H 1650 2950 50  0001 C CNN
F 3 "" H 1650 2950 50  0001 C CNN
	1    1650 2950
	1    0    0    -1  
$EndComp
$Comp
L R R2
U 1 1
P 2200 2450
F 0 "R2" V 2280 2450 50  0000 C CNN
F 1 "10K" V 2200 2450 50  0000 C CNN
F 2 "lib_fp:R_0805" V 2130 2450 50  0001 C CNN
F 3 "" H 2200 2450 50  0001 C CNN
	1    2200 2450
	0    -1   -1   0   
$EndComp
$Comp
L R R3
U 1 1
P 2200 2700
F 0 "R3" V 2280 2700 50  0000 C CNN
F 1 "10K" V 2200 2700 50  0000 C CNN
F 2 "lib_fp:R_0805" V 2130 2700 50  0001 C CNN
F 3 "" H 2200 2700 50  0001 C CNN
	1    2200 2700
	0    -1   -1   0   
$EndComp
$Comp
L R R4
U 1 1
P 2200 2950
F 0 "R4" V 2280 2950 50  0000 C CNN
F 1 "10K" V 2200 2950 50  0000 C CNN
F 2 "lib_fp:R_0805" V 2130 2950 50  0001 C CNN
F 3 "" H 2200 2950 50  0001 C CNN
	1    2200 2950
	0    -1   -1   0   
$EndComp
$Comp
L 1N4148 D65
U 1 1
P 2650 2700
F 0 "D65" H 2650 2800 50  0000 C CNN
F 1 "1N4148" H 2650 2600 50  0000 C CNN
F 2 "lib_fp:D_SOD-123" H 2650 2525 50  0001 C CNN
F 3 "" H 2650 2700 50  0001 C CNN
	1    2650 2700
	1    0    0    -1  
$EndComp
Wire Wire Line
	2350 2450 2400 2450
Wire Wire Line
	2400 2450 2400 2950
Wire Wire Line
	2350 2700 2500 2700
Wire Wire Line
	2400 2950 2350 2950
Connection ~ 2400 2700
Wire Wire Line
	2050 2450 1750 2450
Wire Wire Line
	1750 2700 2050 2700
Wire Wire Line
	2050 2950 1750 2950
Wire Wire Line
	1550 2450 1300 2450
Wire Wire Line
	1550 2700 1300 2700
Wire Wire Line
	1550 2950 1300 2950
Text GLabel 1300 2450 0    39   Input ~ 0
SEGC
Text GLabel 1300 2700 0    39   Input ~ 0
SEGB
Text GLabel 1300 2950 0    39   Input ~ 0
SEGA
Wire Wire Line
	3600 2850 3600 2700
Wire Wire Line
	3600 2700 2800 2700
Connection ~ 3600 2850
$Comp
L C C1
U 1 1
P 2700 3900
F 0 "C1" H 2725 4000 50  0000 L CNN
F 1 "10uF" H 2725 3800 50  0000 L CNN
F 2 "lib_fp:C_1206" H 2738 3750 50  0001 C CNN
F 3 "" H 2700 3900 50  0001 C CNN
	1    2700 3900
	1    0    0    -1  
$EndComp
$Comp
L GND #PWR07
U 1 1
P 2700 4150
F 0 "#PWR07" H 2700 3900 50  0001 C CNN
F 1 "GND" H 2700 4000 50  0000 C CNN
F 2 "" H 2700 4150 50  0001 C CNN
F 3 "" H 2700 4150 50  0001 C CNN
	1    2700 4150
	1    0    0    -1  
$EndComp
$Comp
L VCC #PWR08
U 1 1
P 2700 3650
F 0 "#PWR08" H 2700 3500 50  0001 C CNN
F 1 "VCC" H 2700 3800 50  0000 C CNN
F 2 "" H 2700 3650 50  0001 C CNN
F 3 "" H 2700 3650 50  0001 C CNN
	1    2700 3650
	1    0    0    -1  
$EndComp
Wire Wire Line
	2700 3650 2700 3750
Wire Wire Line
	2700 4050 2700 4150
$Comp
L CONN_01X04 P1
U 1 1
P 3050 5150
F 0 "P1" H 3050 5400 50  0000 C CNN
F 1 "CONN_01X04" V 3150 5150 50  0000 C CNN
F 2 "lib_fp:JST_PH_S4B-PH-SM4-TB_04x2.00mm_Angled" H 3050 5150 50  0001 C CNN
F 3 "" H 3050 5150 50  0001 C CNN
	1    3050 5150
	-1   0    0    1   
$EndComp
$Comp
L GND #PWR09
U 1 1
P 3350 5350
F 0 "#PWR09" H 3350 5100 50  0001 C CNN
F 1 "GND" H 3350 5200 50  0000 C CNN
F 2 "" H 3350 5350 50  0001 C CNN
F 3 "" H 3350 5350 50  0001 C CNN
	1    3350 5350
	1    0    0    -1  
$EndComp
Wire Wire Line
	3250 5300 3350 5300
Wire Wire Line
	3350 5300 3350 5350
Wire Wire Line
	3250 5000 3600 5000
Wire Wire Line
	3250 5100 3600 5100
Wire Wire Line
	3250 5200 3350 5200
Wire Wire Line
	3350 5200 3350 4900
$Comp
L VCC #PWR010
U 1 1
P 3350 4900
F 0 "#PWR010" H 3350 4750 50  0001 C CNN
F 1 "VCC" H 3350 5050 50  0000 C CNN
F 2 "" H 3350 4900 50  0001 C CNN
F 3 "" H 3350 4900 50  0001 C CNN
	1    3350 4900
	1    0    0    -1  
$EndComp
Text GLabel 3600 5000 2    39   Input ~ 0
SDA
Text GLabel 3600 5100 2    39   Input ~ 0
SCL
Wire Wire Line
	3750 3150 3500 3150
$EndSCHEMATC
